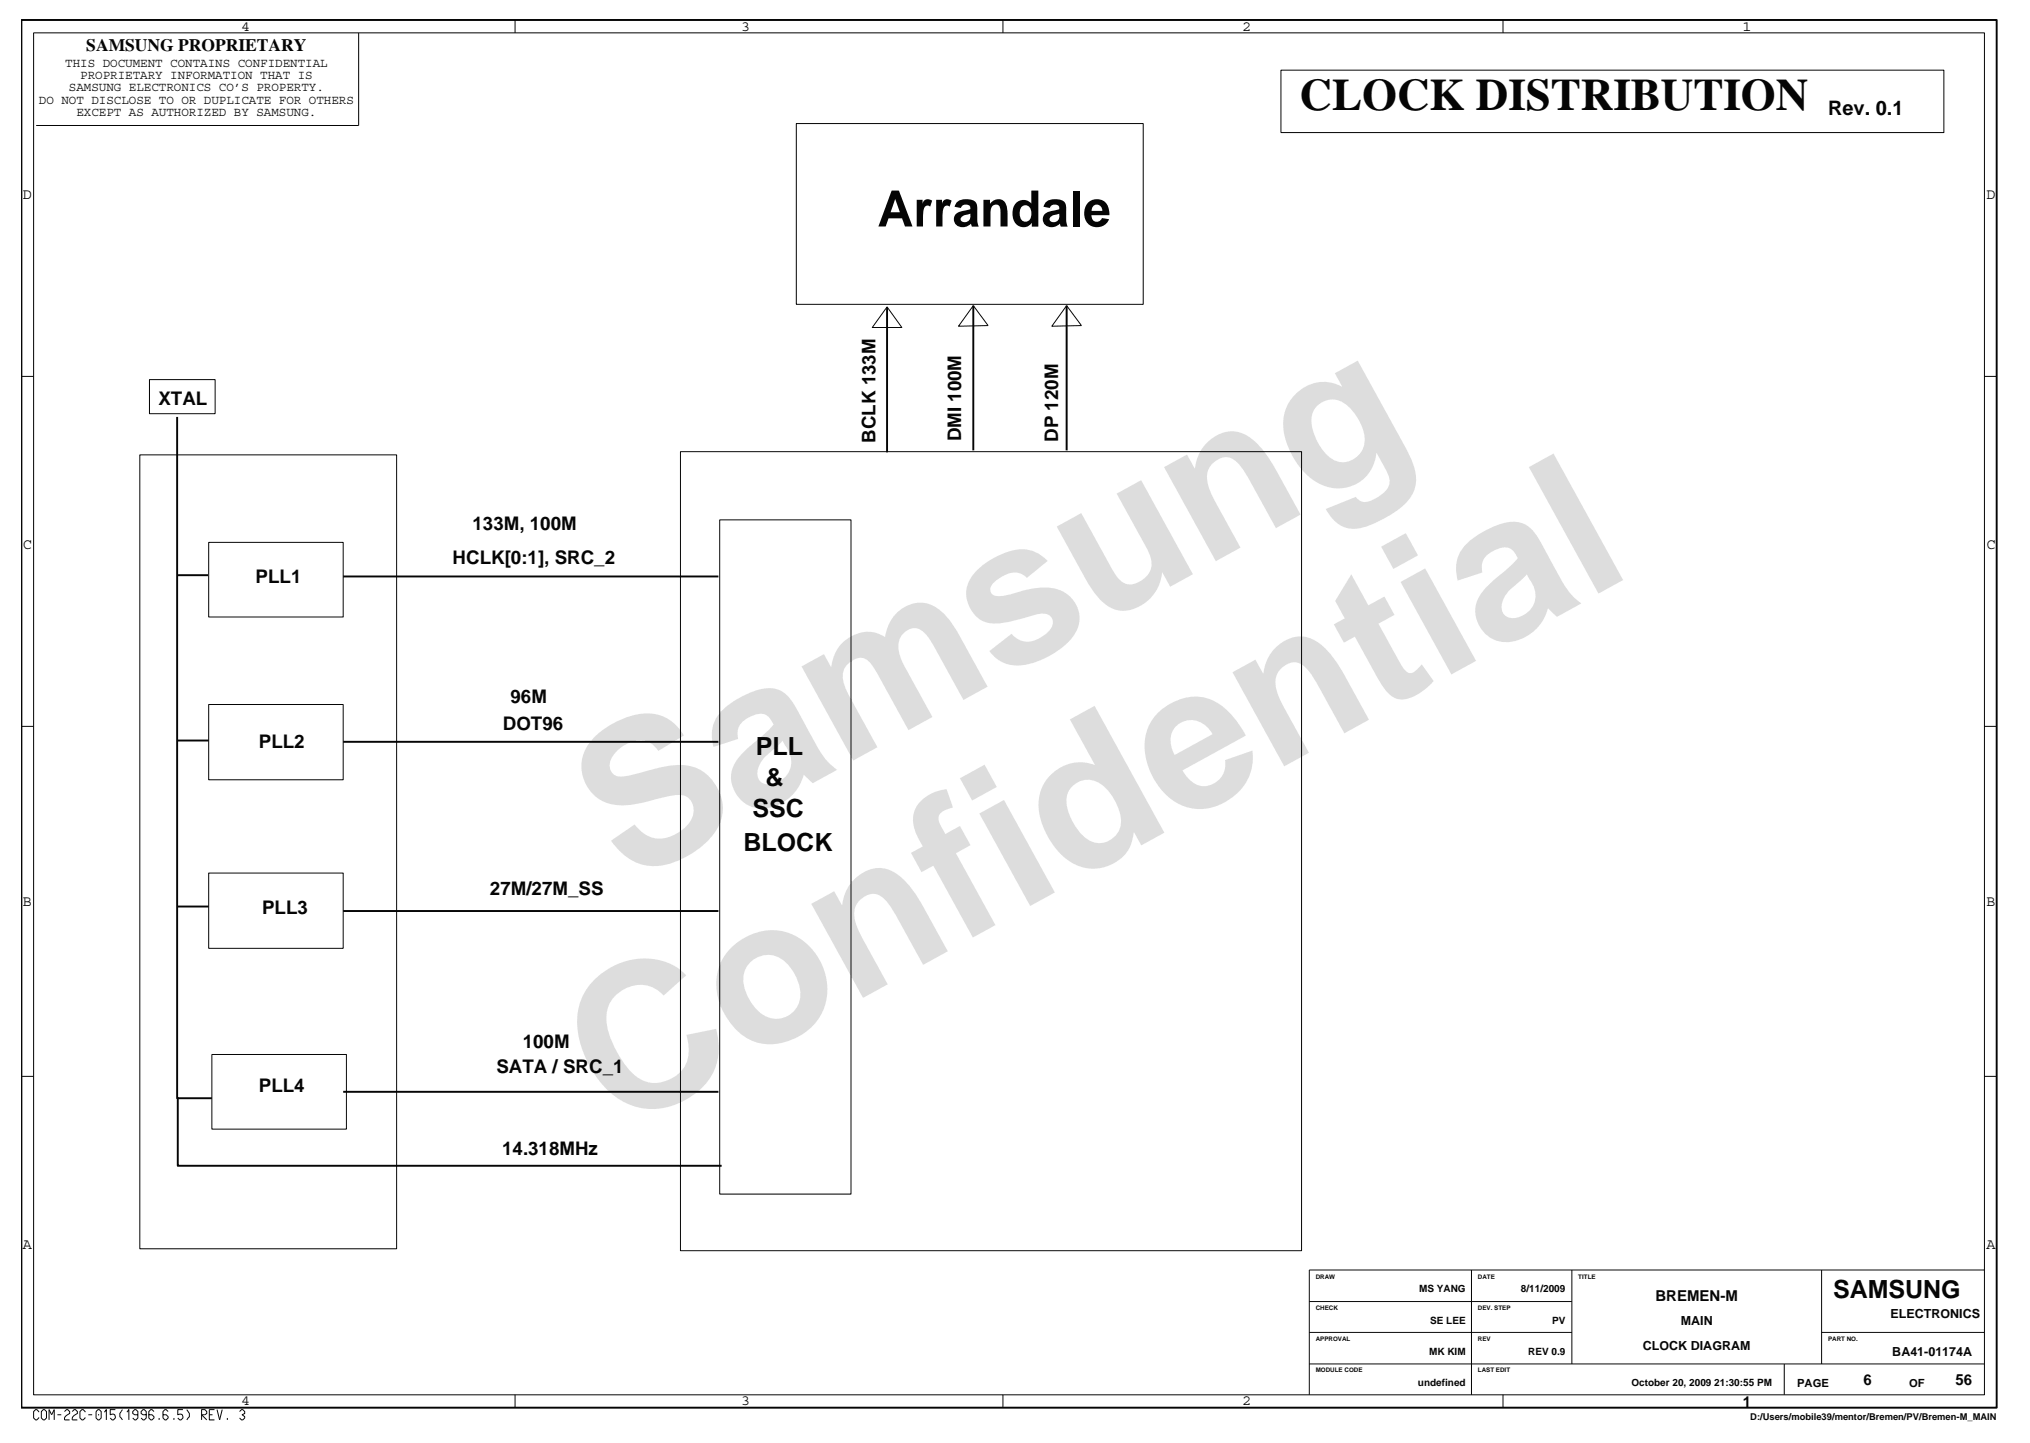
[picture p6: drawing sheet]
<svg xmlns="http://www.w3.org/2000/svg" width="267mm" height="190mm" viewBox="0 0 267 190" stroke-linecap="round" stroke-linejoin="round" font-family="sans-serif">
<g fill="none" stroke="#040505" stroke-width=".25">
<path d="M2.8 2.6h259.9v182.7h-259.9zM23.3 54.9v89.6h4.6M116.7 40.4v19.1M128 40.2v19.1M140.3 40.2v19.1M23.3 75.7h4.1M45.1 75.9h49.4M23.3 97.5h4.2M45.1 97.6h49.4M23.3 119.3h4.2M45.1 119.9h49.4M23.4 144.4v9h71.5"/>
<path d="M45.1 143.7h49.4"/>
</g>
<g fill="none" stroke="#040505" stroke-width=".13">
<path d="M4.4 4.3h256.6v179.3h-256.6zM47.2 4.3v12.2h-42.4M67.8 2.6v1.7M104.8 16.3h45.6v23.8h-45.6zM131.9 2.6v1.7M168.5 9.2h87.2v8.2h-87.2zM197.7 2.6v1.7M2.8 49.5h1.6M18.4 59.9h33.8v104.4h-33.8zM19.7 50h8.6v4.4h-8.6zM89.5 59.4h81.7v105.2h-81.7zM116.7 40.4l1.9 2.7h-3.9z"/>
<path d="M128 40.2l2 2.6-3.9 .1zM140.3 40.2l2 2.6-3.9 .1zM261 49.5h1.7M27.5 71.4h17.6v9.8h-17.6zM94.7 68.4h17.2v88.7h-17.2zM2.8 95.6h1.6M27.5 92.7h17.6v9.9h-17.6zM261 95.6h1.7M27.5 114.9h17.6v9.9h-17.6zM27.9 138.8h17.7v9.8h-17.7zM2.8 141.7h1.6M261 141.7h1.7"/>
<path d="M172.2 175.3h34.6M172.2 179.5h88.8M172.2 171.3h34.6M193.6 167.1v16.5M206.8 167.1v12.4M234.7 179.5v4.1M239.6 175.3h21.4M239.6 167.1v12.4M261 167.1h-88.8v16.5M5.1 185.8l-.3-.3h-.1l-.3 .3v.8l.3 .3h.1l.3-.4M5.7 185.5h.2l.2 .3v.8l-.2 .3h-.2l-.3-.3v-.8zM6.5 186.9v-1.4l.3 .7 .3-.7v1.4"/>
<path d="M7.6 186.2h.5M8.5 185.8l.2-.3h.2l.3 .3v.2l-.5 .3-.2 .3v.3h.7M9.5 185.8l.3-.3h.1l.3 .3v.2l-.4 .3-.3 .3v.3h.7M11.2 185.8l-.3-.3h-.1l-.3 .3v.8l.3 .3h.1l.3-.4M11.6 186.2h.5M12.9 185.5h.2l.2 .3v.8l-.2 .3h-.2l-.3-.3v-.8zM13 186.1v.2M13.7 185.8l.3-.3v1.4M15.2 185.5h-.7v.7l.4-.1 .2 .1 .1 .2v.2l-.3 .3h-.1l-.3-.3M16.1 185.5l-.3 .5v.4l.3 .5M16.7 185.8l.3-.3v1.4M18.1 186.2h-.4l-.2-.2v-.2l.2-.3h.2l.2 .3v.8l-.2 .3h-.2l-.2-.3"/>
<path d="M19.2 186.2h-.4l-.2-.2v-.2l.2-.3h.2l.2 .3v.8l-.2 .3h-.2l-.2-.3M20.3 185.8l-.3-.3h-.2l-.2 .3v.8l.2 .3h.2l.3-.3v-.2l-.3-.2h-.4M20.9 186.6v.3M22.1 185.8l-.2-.3h-.2l-.3 .3v.8l.3 .3h.2l.2-.3v-.2l-.2-.2h-.5M22.9 186.6v.3M24.1 185.5h-.7v.7l.4-.1 .2 .1 .1 .2v.2l-.3 .3h-.2l-.2-.3M24.6 185.5l.3 .5v.4l-.3 .5M26.5 186.9v-1.4h.4l.3 .3v.2l-.3 .2h-.4l.7 .7M27.5 186.2h.5M28.2 185.5h-.7v1.4h.7M28.6 185.5l.3 1.4 .3-1.4M29.9 186.6v.3"/>
<path d="M31.5 185.8l.3-.3h.1l.3 .3v.2l-.3 .2 .3 .2v.2l-.3 .3h-.1l-.3-.3M67.8 183.6v1.7M131.9 183.6v1.7M197.7 183.6v1.7"/>
</g>
<g font-size="26.5" fill="#dcddde">
<text x="82.4" y="116.5" transform="rotate(-29 82.4 116.5)">Samsung</text>
<text x="81.1" y="149.2" transform="rotate(-29 81.1 149.2)">Confidential</text>
</g>
<text font-size="6.6" fill="#040505" x="115.4" y="29.8">Arrandale</text>
<text font-size="5.9" fill="#040505" x="171" y="14.5">CLOCK DISTRIBUTION</text>
<g font-size="3.3" fill="#040505">
<text x="99.4" y="99.3">PLL</text>
<text x="99" y="107.5">SSC</text>
<text x="100.7" y="103.4">&amp;</text>
<text x="97.8" y="112">BLOCK</text>
<text x="241.1" y="170.8">SAMSUNG</text>
</g>
<text font-size="2.6" fill="#040505" x="240.5" y="15.1">Rev. 0.1</text>
<g font-size="2.5" fill="#040505">
<text x="20.8" y="53.3">XTAL</text>
<text x="115.2" y="58.3" transform="rotate(-90 115.2 58.3)">BCLK 133M</text>
<text x="126.4" y="58.1" transform="rotate(-90 126.4 58.1)">DMI 100M</text>
<text x="139.2" y="58.2" transform="rotate(-90 139.2 58.2)">DP 120M</text>
<text x="62.2" y="69.8">133M, 100M</text>
<text x="33.6" y="76.7">PLL1</text>
<text x="59.5" y="74.2">HCLK[0:1], SRC_2</text>
<text x="67.2" y="92.5">96M</text>
<text x="34.1" y="98.5">PLL2</text>
<text x="66.1" y="96">DOT96</text>
<text x="64.5" y="117.8">27M/27M_SS</text>
<text x="34.5" y="120.2">PLL3</text>
<text x="68.8" y="137.9">100M</text>
<text x="34.1" y="143.7">PLL4</text>
<text x="65.3" y="141.2">SATA / SRC_1</text>
<text x="66.1" y="152.1">14.318MHz</text>
</g>
<text font-size="2.3" fill="#040505" x="11.4" y="6.7">SAMSUNG PROPRIETARY</text>
<g font-size="2" fill="#040505">
<text x="31.8" y="4">4</text>
<text x="97.6" y="4">3</text>
<text x="163.4" y="4">2</text>
<text x="229.2" y="4">1</text>
<text x="3" y="26.2">D</text>
<text x="261.3" y="26.2">D</text>
<text x="3" y="72.3">C</text>
<text x="261.3" y="72.3">C</text>
<text x="3" y="119.2">B</text>
<text x="261.3" y="119.2">B</text>
<text x="3" y="164.4">A</text>
<text x="261.3" y="164.4">A</text>
<text x="217.8" y="171.2">BREMEN-M</text>
<text x="31.8" y="185">4</text>
<text x="97.6" y="185">3</text>
<text x="163.4" y="185">2</text>
<text x="229.3" y="185.1">1</text>
<text x="245.1" y="182.2">6</text>
<text x="257.2" y="182.2">56</text>
</g>
<g font-size="1.6" fill="#040505">
<text x="8.6" y="8.8">THIS DOCUMENT CONTAINS CONFIDENTIAL</text>
<text x="9.1" y="12">SAMSUNG ELECTRONICS CO’S PROPERTY.</text>
<text x="10.5" y="10.4">PROPRIETARY INFORMATION THAT IS</text>
<text x="5.1" y="13.7">DO NOT DISCLOSE TO OR DUPLICATE FOR OTHERS</text>
<text x="10.1" y="15.3">EXCEPT AS AUTHORIZED BY SAMSUNG.</text>
<text x="248.7" y="173.5">ELECTRONICS</text>
<text x="216.1" y="177.6">CLOCK DIAGRAM</text>
<text x="221.1" y="174.3">MAIN</text>
<text x="248.9" y="178.4">BA41-01174A</text>
</g>
<g font-size="1.5" fill="#040505">
<text x="236.4" y="182.5">PAGE</text>
<text x="251.1" y="182.5">OF</text>
</g>
<g font-size="1.3" fill="#040505">
<text x="186.7" y="170.1">MS YANG</text>
<text x="200.1" y="170.1">8/11/2009</text>
<text x="188" y="178.3">MK KIM</text>
<text x="188.1" y="174.2">SE LEE</text>
<text x="201" y="178.3">REV 0.9</text>
<text x="204.2" y="174.2">PV</text>
<text x="186.5" y="182.4">undefined</text>
<text x="214.6" y="182.4">October 20, 2009 21:30:55 PM</text>
</g>
<text font-size="1.2" fill="#040505" x="230.2" y="186.9">D:/Users/mobile39/mentor/Bremen/PV/Bremen-M_MAIN</text>
<g font-size=".8" fill="#040505">
<text x="173.1" y="168.3">DRAW</text>
<text x="173.1" y="172.3">CHECK</text>
<text x="194.4" y="168.3">DATE</text>
<text x="194.4" y="172.3">DEV. STEP</text>
<text x="207.6" y="168.3">TITLE</text>
<text x="173.1" y="176.5">APPROVAL</text>
<text x="194.4" y="176.5">REV</text>
<text x="240.5" y="176.5">PART NO.</text>
<text x="173.1" y="180.6">MODULE CODE</text>
<text x="194.4" y="180.6">LAST EDIT</text>
</g>
</svg>
